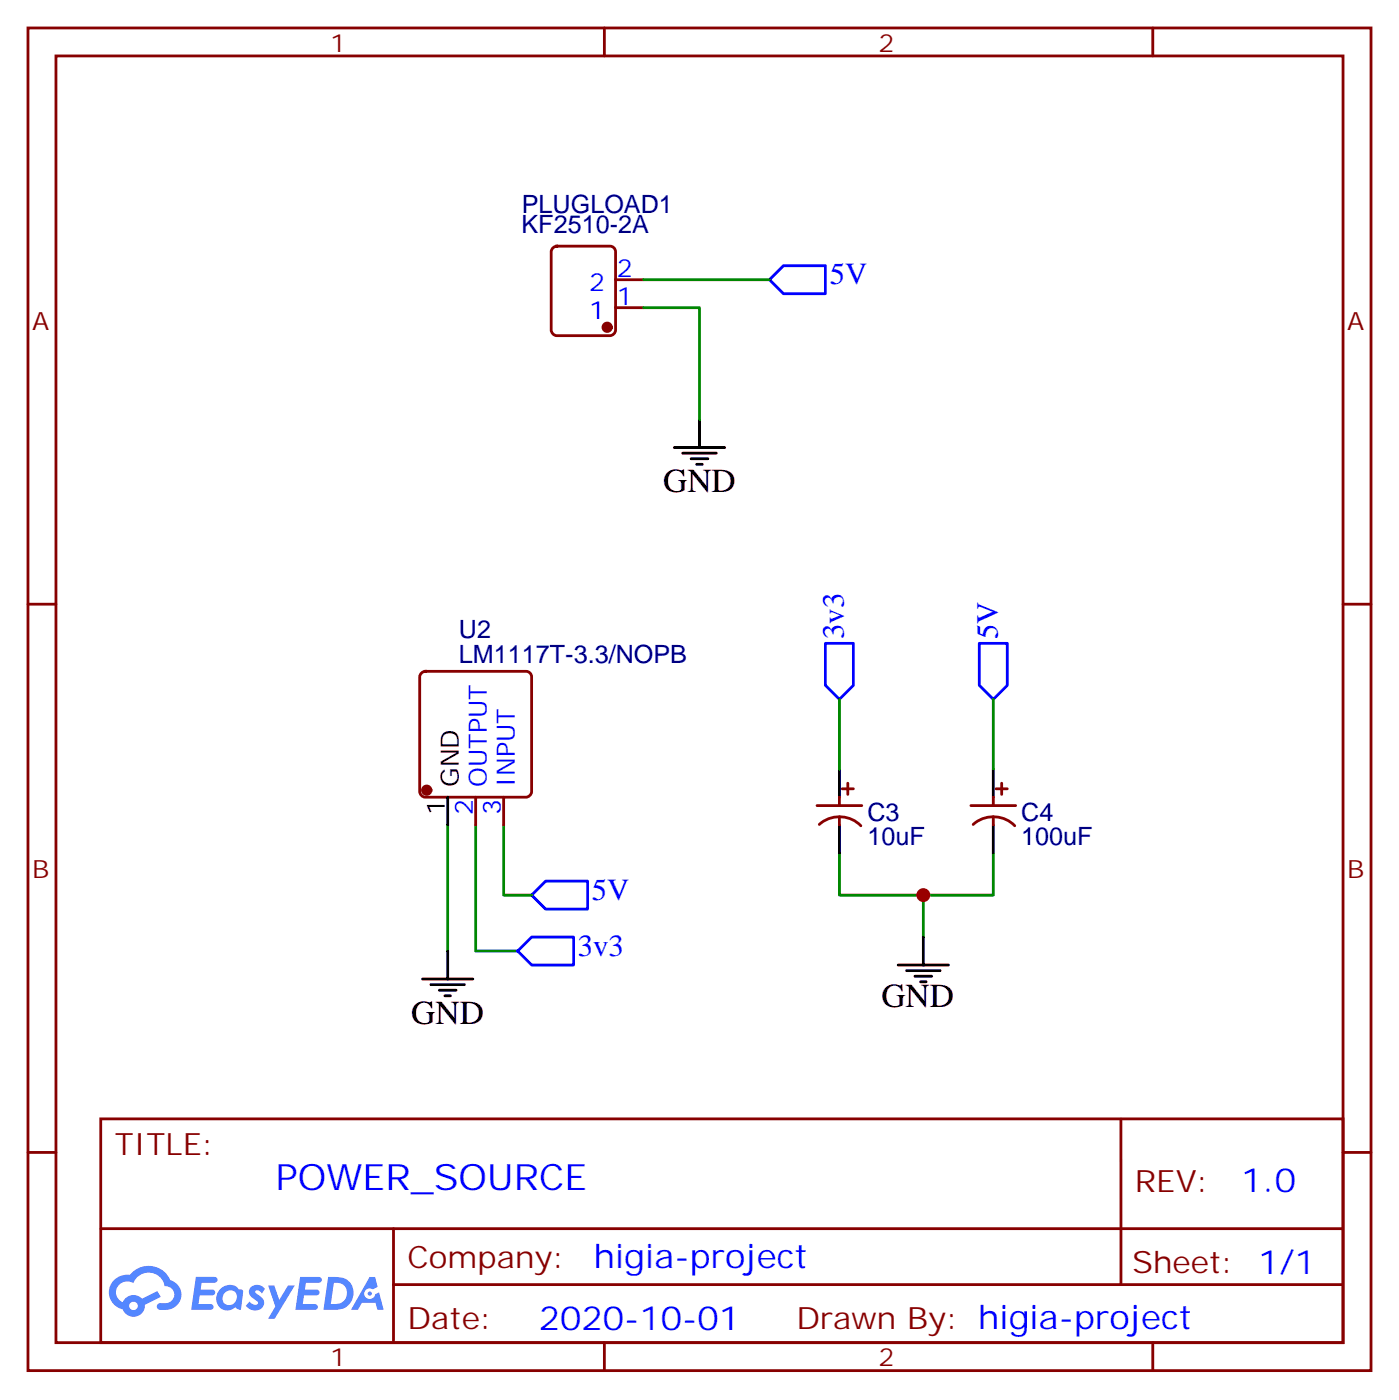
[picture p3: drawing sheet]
<svg xmlns="http://www.w3.org/2000/svg" width="176mm" height="177mm" viewBox="0 0 176 177" stroke-linecap="round" stroke-linejoin="round" font-family="sans-serif">
<g fill="none" stroke="#870000" stroke-width=".35">
<path d="M3.5 3.5h169.4v169.4h-169.4zM7.1 7.1h162.2v162.2h-162.2zM76.2 3.5v3.6M145.3 3.5v3.6M3.5 76.2h3.6M169.3 76.2h3.6M3.5 145.3h3.6M12.7 141.1h156.6v28.2h-156.6zM12.7 155h156.5M49.6 155v14.1M141.3 141.1v20.9M169.3 145.3h3.6"/>
<path d="M49.6 162h119.6M76.2 169.3v3.6M145.3 169.3v3.6"/>
</g>
<g fill="#5487ff">
<path d="M31.7 162.3a1.22 1.22 0 0 1 1.7 .3l-.4 .5-.4-.3h-.4v.2a2.96 2.96 0 0 1 1.1 1.2 1.14 1.14 0 0 1-.7 1 1.14 1.14 0 0 1-1.2-.2l-.4-.3 .5-.5a.66 .66 0 0 0 1 .2v-.2a2.71 2.71 0 0 1-1.1-1.1 .78 .78 0 0 1 .3-.8z"/>
<path d="M24.7 161h1.5a1.22 1.22 0 0 1 1.2 .2 .37 .37 0 0 1-.4 .6h-1.6l-.1 .8h1.5a.37 .37 0 0 1 .3 .4 .37 .37 0 0 1-.3 .4h-1.6l-.2 1.1h.8a1.15 1.15 0 0 1 1.1 .1 .36 .36 0 0 1-.3 .6h-2.5z"/>
<path d="M37.8 161h1.6a1.23 1.23 0 0 1 1.1 .2 .37 .37 0 0 1-.3 .6h-1.6l-.2 .8h1.6a.37 .37 0 0 1 .3 .4 .37 .37 0 0 1-.4 .4h-1.6l-.1 1.1h.7a1.15 1.15 0 0 1 1.1 .1 .36 .36 0 0 1-.3 .6h-2.5z"/>
<path d="M46.6 161.1h.7l.3 1.2-.6 .3a.69 .69 0 0 0-1 .3 .69 .69 0 0 0 .4 1 .69 .69 0 0 0 .9-.7l.5-.2 .6 2.2h-.8l-.3-.9h-1.7l-.5 .9h-.8z"/>
<path d="M33.8 162.1h.8l.6 1.8 1.1-1.8h.9l-2.6 4.2h-.8l.9-1.5z"/>
<path d="M41.4 161l-.6 4.2a5.9 5.9 0 0 0 2.7-.2 2.09 2.09 0 0 0 1-2.6 2.09 2.09 0 0 0-2.4-1.4zM42.1 161.8a1.36 1.36 0 0 1 1.7 1.2 1.36 1.36 0 0 1-1.4 1.5h-.7z"/>
<path d="M27.7 162.7a1.5 1.5 0 0 0-.3 1.8 1.5 1.5 0 0 0 1.8 .7l.4-.3 .4 .2 .4 .1 .3-2.3-.2-.3h-.1a.53 .53 0 0 1-.6-.3 1.63 1.63 0 0 0-2.1 .4zM28.3 163a.89 .89 0 0 1 1.4 0 .89 .89 0 0 1-.2 1.4 .89 .89 0 0 1-1.3-.1 .89 .89 0 0 1 .1-1.3z"/>
<path d="M14.4 161.4a2.18 2.18 0 0 0 1.1 3.7 1.44 1.44 0 0 0 1.6 .9 1.44 1.44 0 0 0 1.2-1.4l2-1-.5-.8-1.9 1a1.47 1.47 0 0 0-2.4 .4 1.39 1.39 0 0 1-.7-1.9 1.39 1.39 0 0 1 2-.5 2.08 2.08 0 0 1 2.2-1.3 2.08 2.08 0 0 1 1.8 1.7 1.07 1.07 0 0 1 1.2 1 1.07 1.07 0 0 1-1 1.1h-.7a.43 .43 0 0 0-.5 .4 .43 .43 0 0 0 .4 .5 2.17 2.17 0 0 0 2.7-1.9 1.93 1.93 0 0 0-1.4-1.9 2.98 2.98 0 0 0-5.1-.6h-.3a2.38 2.38 0 0 0-1.7 .6zM16.3 164.7a.55 .55 0 0 1 1.1 0 .55 .55 0 0 1-1.1 0z"/>
<circle cx="46.6" cy="163.1" r=".26"/>
</g>
<path d="M97 35.3l1.8-1.8h5.3v3.5h-5.3zM104.1 81.1h3.5v5.3l-1.8 1.8-1.7-1.8zM123.5 81.1h3.5v5.3l-1.8 1.8-1.7-1.8zM65.3 119.9l1.7-1.7h5.3v3.5h-5.3zM67 112.9l1.8-1.8h5.3v3.6h-5.3z" fill="none" stroke="#00f" stroke-width=".35"/>
<g fill="none" stroke="#000" stroke-width=".35">
<path d="M85 56.4h6.4M86.1 57.2h4.2M87.1 57.9h2.2M87.8 58.6h.7M88.2 52.9v3.5M105.8 97v3.5M125.2 97v3.5M56.4 100.5v3.6M56.4 119.9v3.6M105.8 104.1v3.5M116.4 118.2v3.5M125.2 104.1v3.5"/>
<path d="M53.3 123.5h6.3M54.3 124.2h4.3M55.4 124.9h2.1M56.1 125.6h.7M113.2 121.7h6.4M114.3 122.4h4.2M115.4 123.1h2.1M116.1 123.8h.7"/>
</g>
<path d="M81.1 38.8h7.1v14.1M81.1 35.3h15.9M105.8 88.2v8.8M125.2 88.2v8.8M56.4 104.1v15.8M60 104.1v15.8h5.3M63.5 104.1v8.8h3.5M105.8 107.6v5.3h19.4v-5.3M116.4 112.9v5.3" fill="none" stroke="#008700" stroke-width=".35"/>
<g fill="none" stroke="#870000" stroke-width=".35">
<path d="M69.7 31.3l.5-.3h6.7a.71 .71 0 0 1 .7 .8v9.8a.76 .76 0 0 1-.7 .7h-6.7a.76 .76 0 0 1-.7-.7v-9.8zM77.6 38.8h3.5M77.6 35.3h3.5M53.2 84.9l.4-.2h12.7a.71 .71 0 0 1 .7 .7v14.4a.76 .76 0 0 1-.7 .7h-12.7a.76 .76 0 0 1-.7-.7v-14.4zM106.2 99.5h1.4M106.9 98.8v1.4M125.6 99.5h1.4M126.3 98.8v1.4M60 100.5v3.6M63.5 100.5v3.6M103 101.6h5.7M103.3 104a3.8 3.8 0 0 1 5.2 .1"/>
<path d="M105.8 100.5v1.1M105.8 103v1.1M122.4 101.6h5.7M122.7 104a3.8 3.8 0 0 1 5.2 .1M125.2 100.5v1.1M125.2 103v1.1"/>
</g>
<g fill="#870000" stroke="#870000" stroke-width=".35">
<circle cx="53.8" cy="99.7" r=".53"/>
<circle cx="76.6" cy="41.3" r=".53"/>
</g>
<circle cx="116.4" cy="112.9" r=".88" fill="#c00"/>
<text font-size="4.6" fill="#00f" x="34.8" y="150.1">POWER_SOURCE</text>
<g font-size="4.2">
<text x="83.6" y="62.1">GND</text>
<text x="51.9" y="129.1">GND</text>
<text x="111.1" y="127">GND</text>
</g>
<g font-size="4.2" fill="#00f">
<text x="156.5" y="150.4">1.0</text>
<text x="74.9" y="159.9">higia-project</text>
<text x="68" y="167.7">2020-10-01</text>
</g>
<g font-size="3.9" fill="#00f">
<text x="104.6" y="35.9">5V</text>
<text x="106.4" y="80.6" transform="rotate(-90 106.4 80.6)">3v3</text>
<text x="125.8" y="80.6" transform="rotate(-90 125.8 80.6)">5V</text>
<text x="74.6" y="113.5">5V</text>
<text x="72.9" y="120.5">3v3</text>
</g>
<g font-size="3.9" fill="#800">
<text x="14.5" y="145.7">TITLE:</text>
<text x="143.1" y="150.4">REV:</text>
<text x="51.4" y="159.9">Company:</text>
<text x="142.7" y="160.5">Sheet: 1/1</text>
<text x="51.4" y="167.6">Date:</text>
<text x="100.4" y="167.7">Draw</text>
<text x="110.6" y="167.7">n By: higia-project</text>
</g>
<g font-size="3.2" fill="#800">
<text x="41.6" y="6.5">1</text>
<text x="110.8" y="6.5">2</text>
<text x="4.1" y="41.6">A</text>
<text x="169.9" y="41.6">A</text>
<text x="4.1" y="110.8">B</text>
<text x="169.9" y="110.8">B</text>
<text x="41.6" y="172.3">1</text>
<text x="110.8" y="172.3">2</text>
</g>
<g font-size="3.2" fill="#000080">
<text x="65.8" y="29.4">KF2510-2A</text>
<text x="65.8" y="26.8">PLUGLOAD1</text>
<text x="57.9" y="83.6">LM1117T-3.3/NOPB</text>
<text x="57.9" y="80.4">U2</text>
<text x="109.4" y="106.5">10uF</text>
<text x="109.4" y="103.5">C3</text>
<text x="128.8" y="106.5">100uF</text>
<text x="128.8" y="103.5">C4</text>
</g>
<g font-size="3.2" fill="#00f">
<text x="77.8" y="34.9">2</text>
<text x="74.3" y="40.2">1</text>
<text x="74.3" y="36.7">2</text>
<text x="77.8" y="38.5">1</text>
<text x="61.4" y="99.2" transform="rotate(-90 61.4 99.2)">OUTPUT</text>
<text x="64.9" y="99.2" transform="rotate(-90 64.9 99.2)">INPUT</text>
<text x="59.6" y="102.7" transform="rotate(-90 59.6 102.7)">2</text>
<text x="63.1" y="102.7" transform="rotate(-90 63.1 102.7)">3</text>
</g>
<g font-size="3.2">
<text x="57.9" y="99.2" transform="rotate(-90 57.9 99.2)">GND</text>
<text x="56.1" y="102.7" transform="rotate(-90 56.1 102.7)">1</text>
</g>
</svg>
